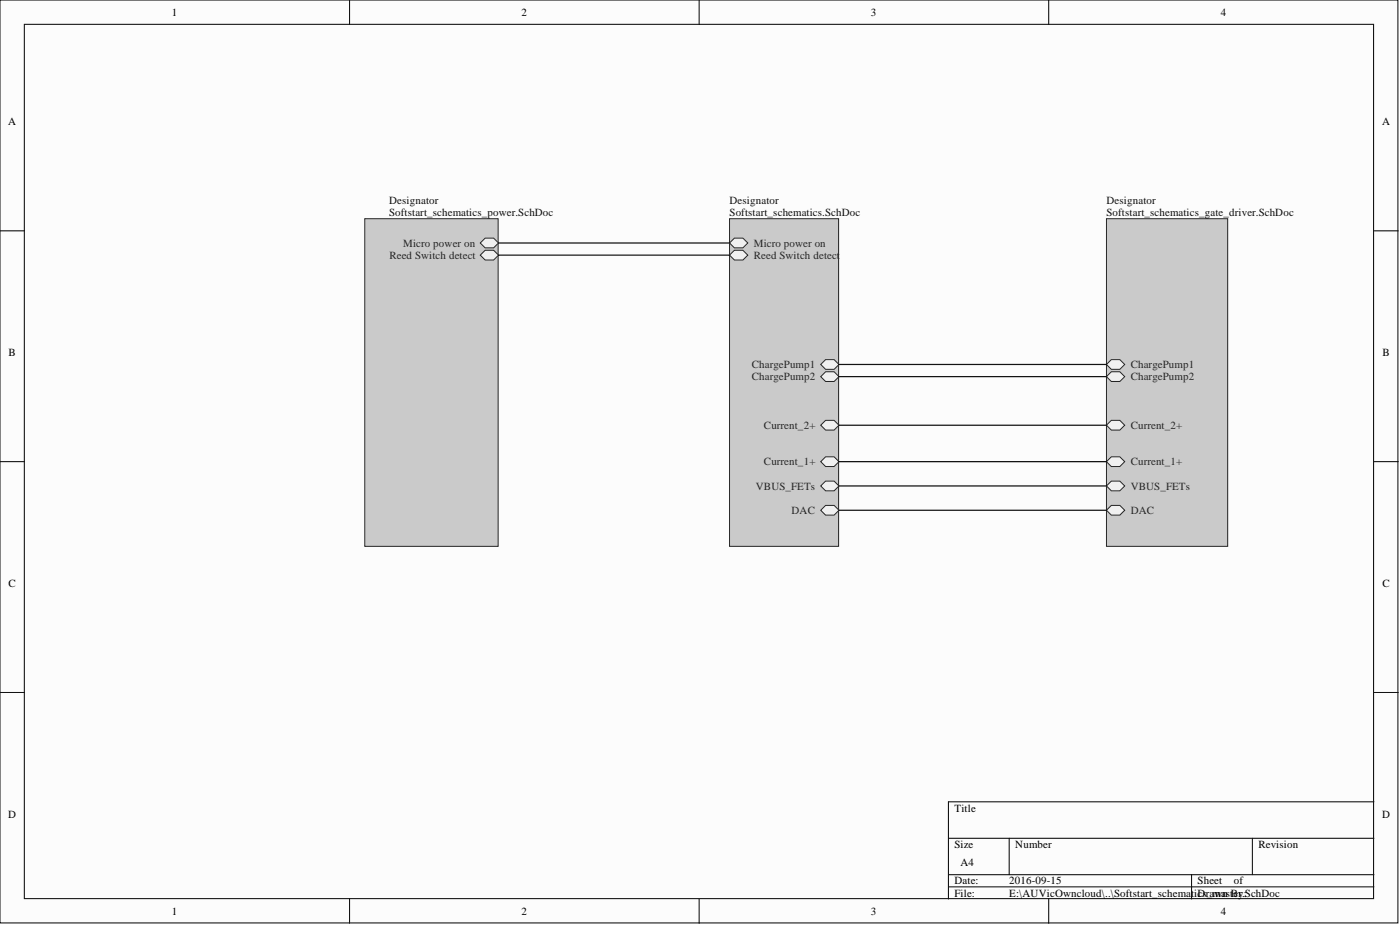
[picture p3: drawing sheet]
<svg xmlns="http://www.w3.org/2000/svg" width="292mm" height="193mm" viewBox="0 0 292 193" stroke-linecap="round" stroke-linejoin="round" font-family="sans-serif">
<g fill="#fcfcfc" stroke="#000" stroke-width=".21">
<path d="M0 0h291.7v192.5h-291.7z"/>
<path d="M5.1 5.1h281.5v182.4h-281.5z"/>
</g>
<g fill="none" stroke="#000" stroke-width=".21">
<path d="M72.9 0v5.1M145.9 0v5.1M218.8 0v5.1M0 48.2h5.1M286.7 48.2h5M0 96.3h5.1M286.7 96.3h5M0 144.5h5.1M286.7 144.5h5M197.9 174.9h88.8M210.6 174.9v7.6M261.3 174.9v7.6"/>
<path d="M286.7 167.3h-88.8v20.2M72.9 187.5v5.1M145.9 187.5v5.1M197.9 182.5h88.8M197.9 185h88.8M218.8 187.5v5.1M248.6 182.5v5"/>
</g>
<path d="M152.2 45.6h22.8v68.4h-22.8z" fill="#cacaca" stroke="#262626" stroke-width=".21"/>
<path d="M171.2 106.4l1.1-1h1.7l1 1-1 1.1h-1.7z" fill-rule="evenodd" fill="#f0f0f0"/>
<path d="M171.2 106.4l1.1-1h1.7l1 1-1 1.1h-1.7z" fill="none" stroke="#262626" stroke-width=".21"/>
<path d="M171.2 101.4l1.1-1h1.7l1 1-1 1h-1.7z" fill-rule="evenodd" fill="#f0f0f0"/>
<path d="M171.2 101.4l1.1-1h1.7l1 1-1 1h-1.7z" fill="none" stroke="#262626" stroke-width=".21"/>
<path d="M171.2 96.3l1.1-1h1.7l1 1-1 1h-1.7z" fill-rule="evenodd" fill="#f0f0f0"/>
<path d="M171.2 96.3l1.1-1h1.7l1 1-1 1h-1.7z" fill="none" stroke="#262626" stroke-width=".21"/>
<path d="M171.2 88.7l1.1-1h1.7l1 1-1 1h-1.7z" fill-rule="evenodd" fill="#f0f0f0"/>
<path d="M171.2 88.7l1.1-1h1.7l1 1-1 1h-1.7z" fill="none" stroke="#262626" stroke-width=".21"/>
<path d="M152.2 50.7l1-1h1.8l1 1-1 1h-1.8z" fill-rule="evenodd" fill="#f0f0f0"/>
<path d="M152.2 50.7l1-1h1.8l1 1-1 1h-1.8z" fill="none" stroke="#262626" stroke-width=".21"/>
<path d="M152.2 53.2l1-1h1.8l1 1-1 1h-1.8z" fill-rule="evenodd" fill="#f0f0f0"/>
<path d="M152.2 53.2l1-1h1.8l1 1-1 1h-1.8z" fill="none" stroke="#262626" stroke-width=".21"/>
<path d="M171.2 78.6l1.1-1h1.7l1 1-1 1h-1.7z" fill-rule="evenodd" fill="#f0f0f0"/>
<path d="M171.2 78.6l1.1-1h1.7l1 1-1 1h-1.7z" fill="none" stroke="#262626" stroke-width=".21"/>
<path d="M171.2 76l1.1-1h1.7l1 1-1 1h-1.7z" fill-rule="evenodd" fill="#f0f0f0"/>
<path d="M171.2 76l1.1-1h1.7l1 1-1 1h-1.7z" fill="none" stroke="#262626" stroke-width=".21"/>
<path d="M230.9 45.6h25.2v68.4h-25.2z" fill="#cacaca" stroke="#262626" stroke-width=".21"/>
<path d="M230.9 106.4l1-1h1.7l1.1 1-1.1 1.1h-1.7z" fill-rule="evenodd" fill="#f0f0f0"/>
<path d="M230.9 106.4l1-1h1.7l1.1 1-1.1 1.1h-1.7z" fill="none" stroke="#262626" stroke-width=".21"/>
<path d="M230.9 101.4l1-1h1.7l1.1 1-1.1 1h-1.7z" fill-rule="evenodd" fill="#f0f0f0"/>
<path d="M230.9 101.4l1-1h1.7l1.1 1-1.1 1h-1.7z" fill="none" stroke="#262626" stroke-width=".21"/>
<path d="M230.9 96.3l1-1h1.7l1.1 1-1.1 1h-1.7z" fill-rule="evenodd" fill="#f0f0f0"/>
<path d="M230.9 96.3l1-1h1.7l1.1 1-1.1 1h-1.7z" fill="none" stroke="#262626" stroke-width=".21"/>
<path d="M230.9 88.7l1-1h1.7l1.1 1-1.1 1h-1.7z" fill-rule="evenodd" fill="#f0f0f0"/>
<path d="M230.9 88.7l1-1h1.7l1.1 1-1.1 1h-1.7z" fill="none" stroke="#262626" stroke-width=".21"/>
<path d="M230.9 78.6l1-1h1.7l1.1 1-1.1 1h-1.7z" fill-rule="evenodd" fill="#f0f0f0"/>
<path d="M230.9 78.6l1-1h1.7l1.1 1-1.1 1h-1.7z" fill="none" stroke="#262626" stroke-width=".21"/>
<path d="M230.9 76l1-1h1.7l1.1 1-1.1 1h-1.7z" fill-rule="evenodd" fill="#f0f0f0"/>
<path d="M230.9 76l1-1h1.7l1.1 1-1.1 1h-1.7z" fill="none" stroke="#262626" stroke-width=".21"/>
<path d="M175 88.7h55.9M175 96.3h55.9M175 106.4h55.9M175 101.4h55.9" fill="none" stroke="#0e0e0e" stroke-width=".25"/>
<path d="M76.1 45.6h27.8v68.4h-27.8z" fill="#cacaca" stroke="#262626" stroke-width=".21"/>
<path d="M100.2 50.7l1-1h1.8l1 1-1 1h-1.8z" fill-rule="evenodd" fill="#f0f0f0"/>
<path d="M100.2 50.7l1-1h1.8l1 1-1 1h-1.8z" fill="none" stroke="#262626" stroke-width=".21"/>
<path d="M100.2 53.2l1-1h1.8l1 1-1 1h-1.8z" fill-rule="evenodd" fill="#f0f0f0"/>
<path d="M100.2 53.2l1-1h1.8l1 1-1 1h-1.8z" fill="none" stroke="#262626" stroke-width=".21"/>
<path d="M104 50.7h48.2M104 53.2h48.2M175 78.6h55.9M175 76h55.9" fill="none" stroke="#0e0e0e" stroke-width=".25"/>
<g font-size="2.3">
<text x="35.9" y="3.3">1</text>
<text x="108.8" y="3.3">2</text>
<text x="181.7" y="3.3">3</text>
<text x="254.7" y="3.3">4</text>
<text x="1.7" y="26.1">A</text>
<text x="288.4" y="26.1">A</text>
<text x="1.8" y="74.3">B</text>
<text x="288.4" y="74.3">B</text>
<text x="1.8" y="122.4">C</text>
<text x="288.4" y="122.4">C</text>
<text x="1.7" y="170.6">D</text>
<text x="199.1" y="169.3">Title</text>
<text x="288.4" y="170.6">D</text>
<text x="199.1" y="176.9">Size</text>
<text x="211.8" y="176.9">Number</text>
<text x="262.6" y="176.9">Revision</text>
<text x="199.1" y="184.5">Date:</text>
<text x="200.4" y="180.7">A4</text>
<text x="210.6" y="184.5">2016-09-15</text>
<text x="249.9" y="184.5">Sheet</text>
<text x="257.4" y="184.5">of</text>
<text x="35.9" y="190.8">1</text>
<text x="108.8" y="190.8">2</text>
<text x="181.7" y="190.8">3</text>
<text x="199.1" y="187">File:</text>
<text x="210.6" y="187">E:\AUVicOwncloud\..\Softstart_schemat</text>
<text x="249.2" y="187">ics_mastBy:</text>
<text x="249.9" y="187">Drawn er.SchDoc</text>
<text x="254.7" y="190.8">4</text>
</g>
<g font-size="2.3" fill="#0e0e0e">
<text x="81.2" y="42.6">Designator</text>
<text x="81.2" y="45.1">Softstart_schematics_power.SchDoc</text>
<text x="152.2" y="42.6">Designator</text>
<text x="152.2" y="45.1">Softstart_schematics.SchDoc</text>
<text x="230.9" y="42.6">Designator</text>
<text x="230.9" y="45.1">Softstart_schematics_gate_driver.SchDoc</text>
</g>
<g font-size="2.3" fill="#262626">
<text x="81.3" y="54">Reed Switch detect</text>
<text x="84.1" y="51.5">Micro power on</text>
<text x="157.3" y="51.5">Micro power on</text>
<text x="157.3" y="54">Reed Switch detect</text>
<text x="156.9" y="76.8">ChargePump1</text>
<text x="235.9" y="76.8">ChargePump1</text>
<text x="156.9" y="79.3">ChargePump2</text>
<text x="235.9" y="79.3">ChargePump2</text>
<text x="159.4" y="89.5">Current_2+</text>
<text x="235.9" y="89.5">Current_2+</text>
<text x="159.4" y="97.1">Current_1+</text>
<text x="235.9" y="97.1">Current_1+</text>
<text x="157.7" y="102.1">VBUS_FETs</text>
<text x="165.2" y="107.2">DAC</text>
<text x="235.9" y="107.2">DAC</text>
<text x="235.9" y="102.1">VBUS_FETs</text>
</g>
</svg>
